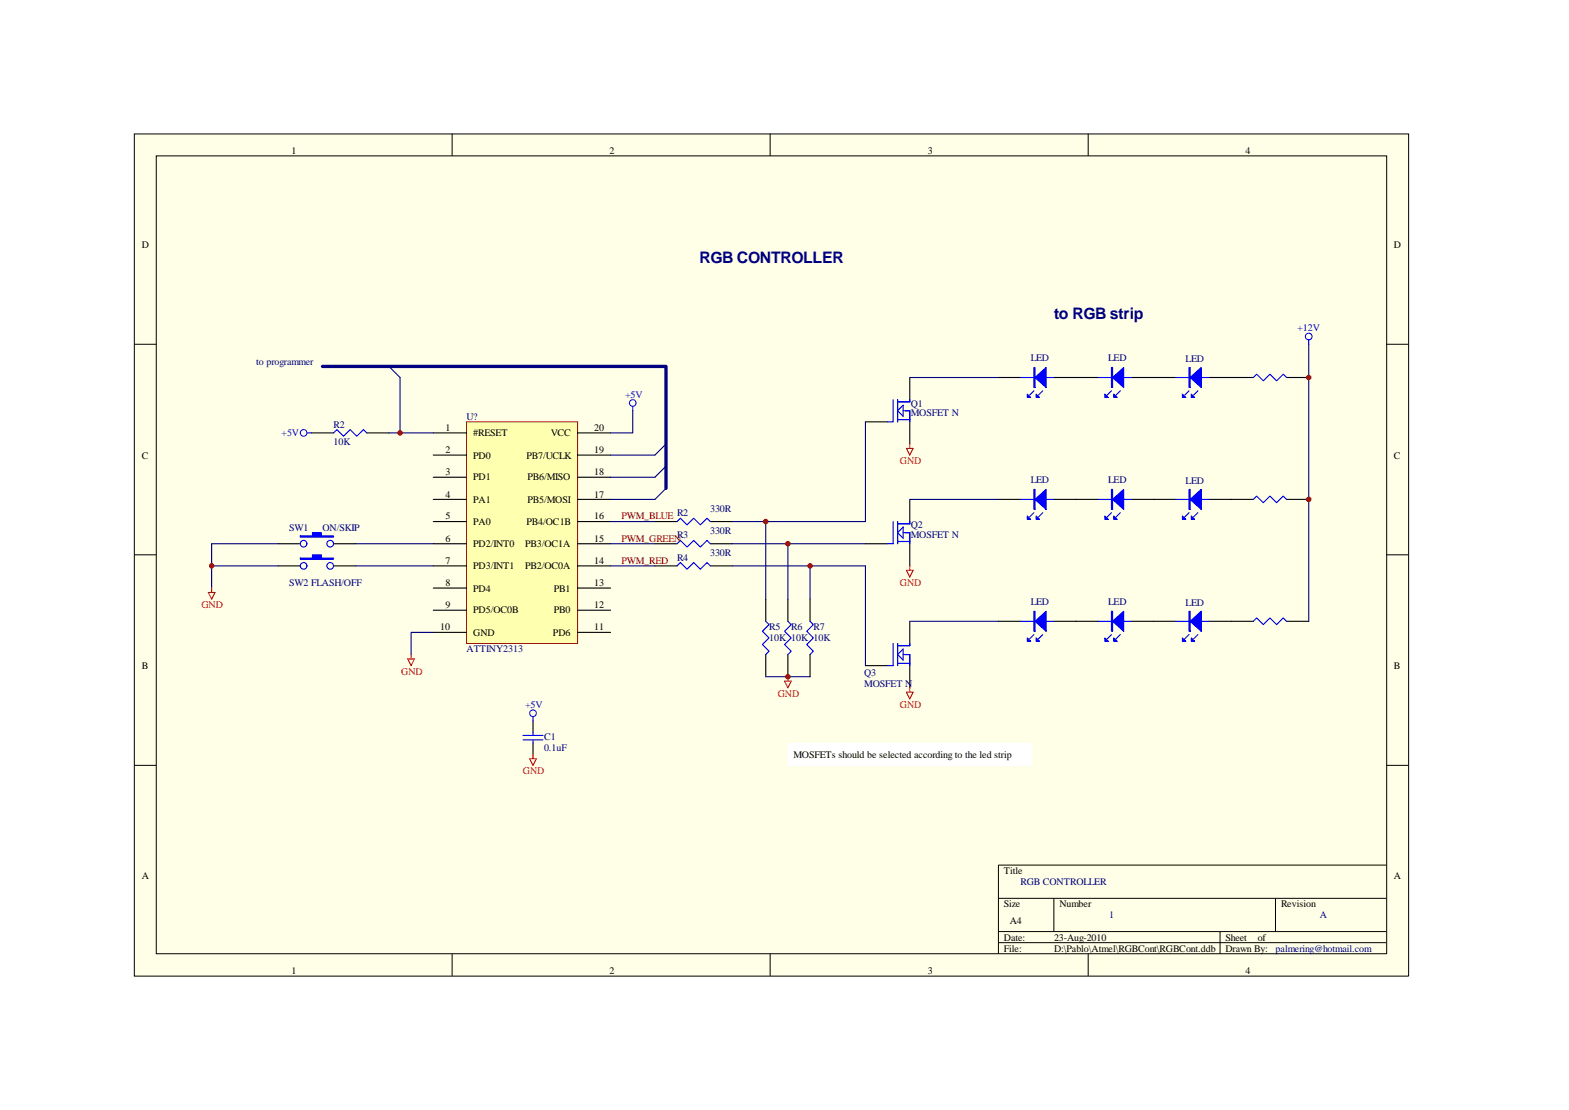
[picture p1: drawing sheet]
<svg xmlns="http://www.w3.org/2000/svg" width="297mm" height="210mm" viewBox="0 0 297 210" stroke-linecap="round" stroke-linejoin="round" font-family="sans-serif">
<path d="M25.4 25.3h241v159.3h-241z" fill="#ffffe8"/>
<g fill="none" stroke="#000" stroke-width=".19">
<path d="M25.4 25.3h241v159.3h-241zM29.5 29.5h232.7v150.9h-232.7zM85.5 25.3v4.2M145.6 25.3v4.2M205.8 25.3v4.2M25.4 65.1h4.1M262.1 65.1h4.2M25.4 104.9h4.1M262.1 104.9h4.2M25.4 144.7h4.1M262.1 144.7h4.2M188.8 169.9h73.3"/>
<path d="M188.8 176.2h73.3M188.8 178.3h73.3M199.3 169.9v6.3M230.7 176.2v4.2M241.2 169.9v6.3M262.1 163.6h-73.3v16.8M85.5 180.4v4.1M145.6 180.4v4.1M205.8 180.4v4.1"/>
</g>
<path d="M88.3 79.9h20.9v41.8h-20.9z" fill="#ffffb0"/>
<path d="M88.2 79.8h21v41.9h-21z" fill="none" stroke="#800000" stroke-width=".19"/>
<g fill="none" stroke="#000" stroke-width=".21">
<path d="M163.7 79.8h4.1M172 71.4v4.2M172 79.8v4.2M188.8 71.4h4.2M199.3 71.4h8.4M213.9 71.4h8.4M228.6 71.4h8.4M243.3 71.4h4.2M58.9 81.9h4.2M69.4 81.9h4.1M81.9 81.9h6.3M81.9 86.1h6.3"/>
<path d="M81.9 90.2h6.3M81.9 94.4h6.3M81.9 98.6h6.3M109.2 81.9h6.3M109.2 86.1h6.3M109.2 90.2h6.3M109.2 94.4h6.3M109.2 98.6h6.3M123.8 98.6h4.2M134.3 98.6h4.2M172 94.4v4.2M188.8 94.4h4.2"/>
<path d="M199.3 94.4h8.4M213.9 94.4h8.4M228.6 94.4h8.4M243.3 94.4h4.2M52.6 102.8h4.2M52.6 107h4.2M63.1 102.8h4.2M63.1 107h4.2M81.9 102.8h6.3M81.9 107h6.3M81.9 111.2h6.3M81.9 115.4h6.3"/>
<path d="M81.9 119.6h6.3M109.2 102.8h6.3M109.2 107h6.3M109.2 111.2h6.3M109.2 115.4h6.3M109.2 119.6h6.3M123.8 102.8h4.2M123.8 107h4.2M134.3 102.8h4.2M134.3 107h4.2M144.8 113.3v4.2M149 113.3v4.2"/>
<path d="M153.2 113.3v4.2M163.7 102.8h4.1M172 102.8v4.2M172 117.5v4.2M188.8 117.5h4.2M199.3 117.5h8.4M213.9 117.5h8.4M228.6 117.5h8.4M243.3 117.5h4.2M100.8 136.3v2.1M144.8 123.8v4.2M149 123.8v4.2"/>
<path d="M153.2 123.8v4.2M163.7 125.9h4.1M172 125.9v4.2M100.8 140.5v2.1"/>
</g>
<g fill="none" stroke="#00f" stroke-width=".19">
<circle cx="119.6" cy="76.2" r=".63"/>
<circle cx="247.5" cy="63.6" r=".63"/>
<circle cx="57.4" cy="81.9" r=".63"/>
<circle cx="100.8" cy="134.9" r=".63"/>
</g>
<g fill="none" stroke="#00f" stroke-width=".21">
<path d="M119.6 76.8v.9M168.9 75.6v4.2h-1.1M169.7 75.6v4.2M169.7 79.3h2.3M170.8 77.7h1.2v2.1M170.8 76.6v2.1l-1.1-1zM172 75.6v.4h-2.3M193 71.4h6.3M195.5 73.9l-.8 .8M197.2 73.9l-.9 .8M207.7 71.4h6.2M210.2 73.9l-.9 .8"/>
<path d="M211.8 73.9l-.8 .8M222.3 71.4h6.3M224.8 73.9l-.8 .8M226.5 73.9l-.8 .8M237 71.4l.6-.6 1.3 1.2 1.2-1.2 1.3 1.2 1.2-1.2 .7 .6M247.5 64.3v.8M58 81.9h.9M63.1 81.9l.6-.7 1.3 1.3 1.2-1.3 1.3 1.3 1.2-1.3 .7 .7M128 98.6l.7-.6 1.2 1.3 1.3-1.3 1.2 1.3 1.3-1.3 .6 .6M168.9 98.6v4.2h-1.1M169.7 98.6v4.2M172 98.6v.4h-2.3"/>
<path d="M193 94.4h6.3M195.5 97l-.8 .8M197.2 97l-.9 .8M207.7 94.4h6.2M210.2 97l-.9 .8M211.8 97l-.8 .8M222.3 94.4h6.3M224.8 97l-.8 .8M226.5 97l-.8 .8M237 94.4l.6-.6 1.3 1.3 1.2-1.3 1.3 1.3 1.2-1.3 .7 .6M128 107l.7-.6 1.2 1.2 1.3-1.2 1.2 1.2 1.3-1.2 .6 .6M128 102.8l.7-.6 1.2 1.2 1.3-1.2 1.2 1.2 1.3-1.2 .6 .6"/>
<path d="M144.8 117.5l.6 .6-1.2 1.3 1.2 1.2-1.2 1.3 1.2 1.2-.6 .7M149 117.5l.6 .6-1.2 1.3 1.2 1.2-1.2 1.3 1.2 1.2-.6 .7M153.2 117.5l.6 .6-1.3 1.3 1.3 1.2-1.3 1.3 1.3 1.2-.6 .7M169.7 100.7l1.1-1v2.1zM169.7 102.4h2.3M170.8 100.7h1.2v2.1M193 117.5h6.3M207.7 117.5h6.2M222.3 117.5h6.3M237 117.5l.6-.6 1.3 1.2 1.2-1.2 1.3 1.2 1.2-1.2 .7 .6M98.9 139.9h3.8M98.9 139.1h3.8"/>
<path d="M100.8 135.5v.8M100.8 138.4v.7M100.8 139.9v.6M168.9 121.7v4.2h-1.1M169.7 121.7v4.2M169.7 125.5h2.3M169.7 123.8l1.1-1.1v2.1zM170.8 123.8h1.2v2.1M172 121.7v.4h-2.3M195.5 120l-.8 .8M197.2 120l-.9 .8M210.2 120l-.9 .8"/>
<path d="M211.8 120l-.8 .8M224.8 120l-.8 .8M226.5 120l-.8 .8"/>
<circle cx="57.4" cy="107" r=".63"/>
<circle cx="57.4" cy="102.8" r=".63"/>
<circle cx="62.4" cy="107" r=".63"/>
<circle cx="62.4" cy="102.8" r=".63"/>
</g>
<g fill="none" stroke="#000080" stroke-width=".21">
<path d="M119.6 77.7v4.2h-4.1M163.7 79.8v18.8h-25.2M172 71.4h16.8M247.5 65.1v52.4M73.5 81.9h8.4M115.5 86.1h8.3M115.5 90.2h8.3M115.5 94.4h8.3M115.5 98.6h8.3M144.8 98.6v14.7M172 94.4h16.8M40 107h12.6"/>
<path d="M52.6 102.8h-12.6v8.4M67.3 102.8h14.6M67.3 107h14.6M81.9 119.6h-4.2v4.2M115.5 102.8h8.3M115.5 107h8.3M138.5 102.8h25.2M138.5 107h25.2v18.9M149 102.8v10.5M153.2 107v6.3M172 117.5h16.8M144.8 128h8.4"/>
</g>
<g fill="none" stroke="#f00" stroke-width=".21">
<path d="M171.4 84.8h1.3l-.7 1.3zM172 84v.8M39.4 112h1.3l-.7 1.3zM40 111.2v.8M171.4 107.8h1.3l-.7 1.3zM172 107v.8M77.1 124.6h1.3l-.7 1.3zM77.7 123.8v.8M148.4 128.8h1.2l-.6 1.3zM149 128v.8M171.4 130.9h1.3l-.7 1.3zM172 130.1v.8"/>
<path d="M100.2 143.5h1.2l-.6 1.2zM100.8 142.6v.9"/>
</g>
<g fill="#00f" stroke="#00f" stroke-width=".21">
<path d="M195.7 71.4l2.1-1.9v3.8z"/>
<path d="M194.2 74.5l.7 .7h-.7z"/>
<path d="M195.9 74.5l.7 .7h-.7z"/>
<path d="M210.4 71.4l2.1-1.9v3.8z"/>
<path d="M208.9 74.5l.6 .7h-.6z"/>
<path d="M210.6 74.5l.6 .7h-.6z"/>
<path d="M225 71.4l2.1-1.9v3.8z"/>
<path d="M223.6 74.5l.6 .7h-.6z"/>
<path d="M225.3 74.5l.6 .7h-.6z"/>
<path d="M195.7 94.4l2.1-1.9v3.8z"/>
<path d="M194.2 97.6l.7 .6h-.7z"/>
<path d="M195.9 97.6l.7 .6h-.7z"/>
<path d="M210.4 94.4l2.1-1.9v3.8z"/>
<path d="M208.9 97.6l.6 .6h-.6z"/>
<path d="M210.6 97.6l.6 .6h-.6z"/>
<path d="M225 94.4l2.1-1.9v3.8z"/>
<path d="M223.6 97.6l.6 .6h-.6z"/>
<path d="M225.3 97.6l.6 .6h-.6z"/>
<path d="M195.7 117.5l2.1-1.9v3.8z"/>
<path d="M194.2 120.6l.7 .7h-.7z"/>
<path d="M195.9 120.6l.7 .7h-.7z"/>
<path d="M210.4 117.5l2.1-1.9v3.8z"/>
<path d="M208.9 120.6l.6 .7h-.6z"/>
<path d="M210.6 120.6l.6 .7h-.6z"/>
<path d="M225 117.5l2.1-1.9v3.8z"/>
<path d="M223.6 120.6l.6 .7h-.6z"/>
<path d="M225.3 120.6l.6 .7h-.6z"/>
<path d="M56.8 101.3h2.3v-.6h1.7v.6h2.3v.3h-6.3z" fill-rule="evenodd"/>
<path d="M56.8 105.5h2.3v-.6h1.7v.6h2.3v.3h-6.3z" fill-rule="evenodd"/>
<path d="M195.5 69.5h.2v3.8h-.2z" fill-rule="evenodd"/>
<path d="M210.2 69.5h.2v3.8h-.2z" fill-rule="evenodd"/>
<path d="M224.8 69.5h.2v3.8h-.2z" fill-rule="evenodd"/>
<path d="M195.5 92.5h.2v3.8h-.2z" fill-rule="evenodd"/>
<path d="M210.2 92.5h.2v3.8h-.2z" fill-rule="evenodd"/>
<path d="M224.8 92.5h.2v3.8h-.2z" fill-rule="evenodd"/>
<path d="M195.5 115.6h.2v3.8h-.2z" fill-rule="evenodd"/>
<path d="M210.2 115.6h.2v3.8h-.2z" fill-rule="evenodd"/>
<path d="M224.8 115.6h.2v3.8h-.2z" fill-rule="evenodd"/>
</g>
<path d="M149.1 140.6h46.1v4.2h-46.1z" fill="#fff"/>
<path d="M149 140.6h46.2v4.2h-46.2z" fill="none" stroke="#fff" stroke-width=".19"/>
<g fill="#800000" stroke="#800000" stroke-width=".19">
<circle cx="40" cy="107" r=".42"/>
<circle cx="149" cy="128" r=".42"/>
<circle cx="144.8" cy="98.6" r=".42"/>
<circle cx="149" cy="102.8" r=".42"/>
<circle cx="153.2" cy="107" r=".42"/>
<circle cx="247.5" cy="71.4" r=".42"/>
<circle cx="247.5" cy="94.4" r=".42"/>
<circle cx="75.6" cy="81.9" r=".42"/>
</g>
<path d="M73.5 69.3l2.1 2.1v10.5M125.9 88.2l-2.1 2M125.9 92.3l-2.1 2.1M125.9 84l-2.1 2.1" fill="none" stroke="#000080" stroke-width=".21"/>
<path d="M61 69.3h64.9v23" fill="none" stroke="#000080" stroke-width=".63"/>
<g font-size="3" fill="#000080">
<text x="132.2" y="49.8">RGB CONTROLLER</text>
<text x="199.3" y="60.3">to RGB strip</text>
</g>
<g font-size="1.9">
<text x="55.1" y="29.1">1</text>
<text x="115.2" y="29.1">2</text>
<text x="175.4" y="29.1">3</text>
<text x="235.5" y="29.1">4</text>
<text x="26.8" y="46.9">D</text>
<text x="263.6" y="46.9">D</text>
<text x="84.2" y="81.5">1</text>
<text x="89.5" y="82.5">#RESET</text>
<text x="104.1" y="82.5">VCC</text>
<text x="112.4" y="81.5">20</text>
<text x="26.8" y="86.7">C</text>
<text x="84.2" y="85.7">2</text>
<text x="84.2" y="89.8">3</text>
<text x="89.5" y="86.7">PD0</text>
<text x="99.6" y="86.7">PB7/UCLK</text>
<text x="112.4" y="89.8">18</text>
<text x="112.4" y="85.7">19</text>
<text x="263.6" y="86.7">C</text>
<text x="84.2" y="94.1">4</text>
<text x="89.5" y="90.9">PD1</text>
<text x="89.5" y="95.1">PA1</text>
<text x="99.7" y="95.1">PB5/MOSI</text>
<text x="99.7" y="90.9">PB6/MISO</text>
<text x="112.4" y="94.1">17</text>
<text x="84.2" y="98.2">5</text>
<text x="89.5" y="99.2">PA0</text>
<text x="99.6" y="99.2">PB4/OC1B</text>
<text x="112.4" y="98.2">16</text>
<text x="84.2" y="102.5">6</text>
<text x="84.2" y="106.6">7</text>
<text x="89.5" y="103.5">PD2/INT0</text>
<text x="89.5" y="107.6">PD3/INT1</text>
<text x="99.3" y="107.6">PB2/OC0A</text>
<text x="99.3" y="103.5">PB3/OC1A</text>
<text x="112.4" y="106.6">14</text>
<text x="112.4" y="102.5">15</text>
<text x="84.2" y="110.8">8</text>
<text x="89.5" y="111.9">PD4</text>
<text x="104.7" y="111.9">PB1</text>
<text x="112.4" y="110.8">13</text>
<text x="83.2" y="119.2">10</text>
<text x="84.2" y="115">9</text>
<text x="89.5" y="116">PD5/OC0B</text>
<text x="104.7" y="116">PB0</text>
<text x="112.4" y="119.2">11</text>
<text x="112.4" y="115">12</text>
<text x="89.5" y="120.2">GND</text>
<text x="104.6" y="120.2">PD6</text>
<text x="26.8" y="126.5">B</text>
<text x="263.6" y="126.5">B</text>
<text x="150" y="143.3">MOSFETs should be selected according to the led strip</text>
<text x="26.8" y="166.3">A</text>
<text x="189.8" y="165.3">Title</text>
<text x="263.6" y="166.3">A</text>
<text x="189.8" y="171.5">Size</text>
<text x="200.3" y="171.5">Number</text>
<text x="242.2" y="171.5">Revision</text>
<text x="189.8" y="177.9">Date:</text>
<text x="189.8" y="179.9">File:</text>
<text x="190.9" y="174.7">A4</text>
<text x="199.3" y="177.9">23-Aug-2010</text>
<text x="199.3" y="179.9">D:\Pablo\Atmel\RGBCont\RGBCont.ddb</text>
<text x="231.7" y="177.9">Sheet</text>
<text x="231.7" y="179.9">Drawn By:</text>
<text x="237.8" y="177.9">of</text>
<text x="55.1" y="184.2">1</text>
<text x="115.2" y="184.2">2</text>
<text x="175.4" y="184.2">3</text>
<text x="235.5" y="184.2">4</text>
</g>
<g font-size="1.9" fill="#00f">
<text x="245.4" y="62.6">+12V</text>
<text x="118.2" y="75.2">+5V</text>
<text x="53.3" y="82.5">+5V</text>
<text x="99.3" y="133.9">+5V</text>
</g>
<g font-size="1.9" fill="#000080">
<text x="48.4" y="68.9">to programmer</text>
<text x="194.9" y="68.3">LED</text>
<text x="209.5" y="68.3">LED</text>
<text x="224.2" y="68.5">LED</text>
<text x="172.2" y="76.9">Q1</text>
<text x="63.1" y="80.9">R2</text>
<text x="88.2" y="79.3">U?</text>
<text x="172.2" y="78.8">MOSFET N</text>
<text x="63.1" y="84.2">10K</text>
<text x="194.9" y="91.3">LED</text>
<text x="209.5" y="91.3">LED</text>
<text x="224.2" y="91.5">LED</text>
<text x="54.7" y="100.3">SW1</text>
<text x="61" y="100.3">ON/SKIP</text>
<text x="128" y="101.8">R3</text>
<text x="128" y="97.6">R2</text>
<text x="134.3" y="100.9">330R</text>
<text x="134.3" y="96.8">330R</text>
<text x="172.2" y="99.9">Q2</text>
<text x="172.2" y="101.8">MOSFET N</text>
<text x="128" y="106">R4</text>
<text x="134.3" y="105.2">330R</text>
<text x="54.7" y="110.8">SW2 FLASH/OFF</text>
<text x="145.5" y="119.2">R5</text>
<text x="149.6" y="119.2">R6</text>
<text x="153.8" y="119.2">R7</text>
<text x="194.9" y="114.4">LED</text>
<text x="209.5" y="114.4">LED</text>
<text x="224.2" y="114.6">LED</text>
<text x="88.2" y="123.4">ATTINY2313</text>
<text x="145.5" y="121.3">10K 10K 10K</text>
<text x="163.4" y="127.8">Q3</text>
<text x="163.4" y="129.9">MOSFET N</text>
<text x="102.9" y="140">C1</text>
<text x="102.9" y="142">0.1uF</text>
<text x="193" y="167.4">RGB CONTROLLER</text>
<text x="209.7" y="173.7">1</text>
<text x="249.6" y="173.7">A</text>
<text x="241.2" y="179.9">palmering@hotmail.com</text>
</g>
<g font-size="1.9" fill="#f00">
<text x="170.2" y="87.7">GND</text>
<text x="170.2" y="110.8">GND</text>
<text x="38.1" y="115">GND</text>
<text x="75.9" y="127.6">GND</text>
<text x="147.1" y="131.8">GND</text>
<text x="170.2" y="133.9">GND</text>
<text x="98.9" y="146.4">GND</text>
</g>
<g font-size="1.9" fill="#800000">
<text x="117.5" y="98.2">PWM_BLUE</text>
<text x="117.5" y="102.5">PWM_GREEN</text>
<text x="117.5" y="106.6">PWM_RED</text>
</g>
</svg>
